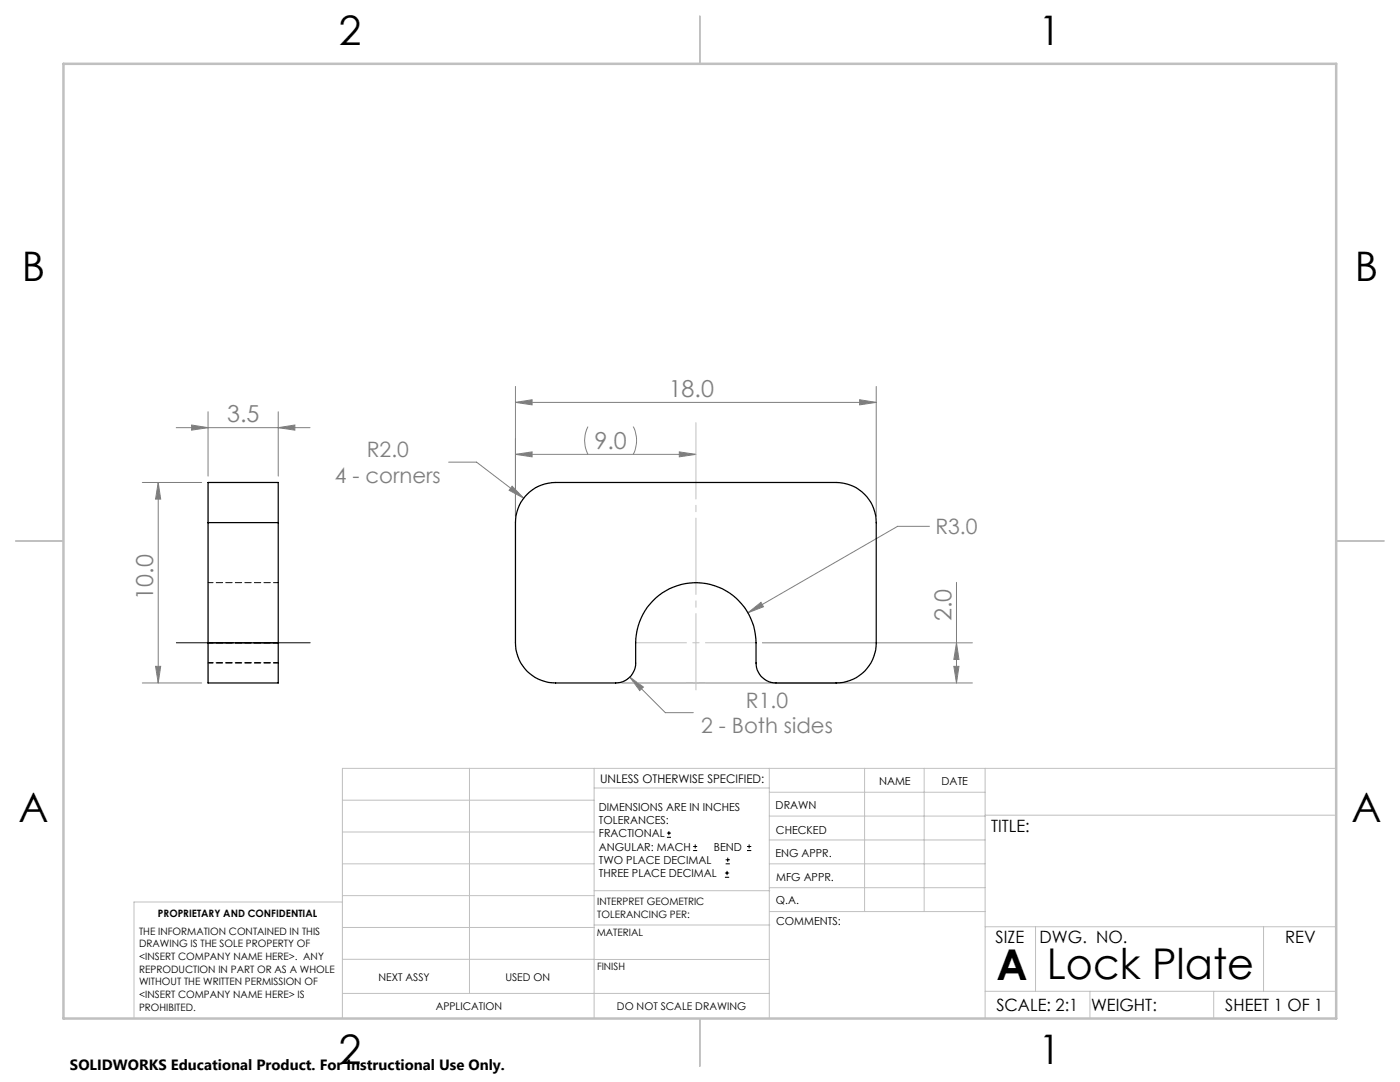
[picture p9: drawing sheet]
<svg xmlns="http://www.w3.org/2000/svg" width="279mm" height="216mm" viewBox="0 0 279 216" stroke-linecap="round" stroke-linejoin="round" font-family="sans-serif">
<g fill="none" stroke="#000" stroke-width=".2">
<path d="M133.1 167.1h.8M133.1 166.2h.8M133.5 165.8v.9M138.3 169.7h.8M138.3 168.9h.8M138.7 168.5v.8M144.7 175h.8M144.7 174.2h.8M144.8 172.4h.9M144.8 171.6h.9M145.1 173.8v.8M145.2 171.1v.9"/>
<path d="M149.1 169.7h.8M149.1 168.9h.8M149.5 168.5v.8"/>
</g>
<g fill="none" stroke="#808080" stroke-width=".2">
<path d="M102.9 77.1v25.9M171.6 79.8l3.3 .5-3.3 .5zM174.9 77.1v25.9M28.4 96.3h11.9M31.6 96.3v40M31.6 96.3l.5 3.3h-1.1zM35.2 85.3h26.7M38.2 84.8l3.3 .5-3.3 .5zM41.5 82.2v12.8M55.5 85.3l3.3-.5v1zM55.5 82.2v12.8M89.5 92.2h5.6l9.4 7.2"/>
<path d="M102.2 97l2.3 2.4-2.9-1.6zM102.9 80.3l3.3-.5v1zM102.9 80.3h72M102.9 90.7l3.3-.5v1zM102.9 90.7h36M117.3 85.1a6.1 6.1 0 0 0 0 5.6M126.4 85.1a6.1 6.1 0 0 1 0 5.6M135.6 90.2l3.3 .5-3.3 .5zM185.5 105h-6.4l-29.8 17.3M190.9 116.2v20.1M28.4 136.3h11.9M31 133h1.1l-.5 3.3z"/>
<path d="M124.1 136.3h70M125.7 135.1l2.7 2-.7 .7zM125.7 135.1l7.1 7.1h5.6M149.3 122.3l2.6-2.1 .5 .9zM152.2 128.3h41.9M190.4 133h1l-.5 3.3zM190.9 128.3l.5 3.3h-1z"/>
</g>
<path d="M61.9 128.3h-26.7" fill="none" stroke="#000" stroke-width=".2" stroke-dasharray="15.2 1.3 1.3 1.3" stroke-dashoffset="3.8"/>
<path d="M138.9 138.2v-54.4" fill="none" stroke="#c0c0c0" stroke-width=".2" stroke-dasharray="15.2 1.3 1.3 1.3" stroke-dashoffset="-.6"/>
<path d="M122.9 136.3h32" fill="none" stroke="#c0c0c0" stroke-width=".2" stroke-dasharray="15.2 1.3 1.3 1.3" stroke-dashoffset="1.1"/>
<path d="M126.9 128.3h24" fill="none" stroke="#c0c0c0" stroke-width=".2" stroke-dasharray="15.2 1.3 1.3 1.3" stroke-dashoffset="5.1"/>
<g fill="none" stroke="#c0c0c0" stroke-width=".2">
<path d="M68.3 159.7h50.3M93.7 153.3v44.9M118.6 153.3v49.9M118.6 157.2h34.9M153.5 153.3v49.9M153.5 158.1h43.1M172.5 153.3v28.6M184.4 153.3v28.6M196.6 153.3v49.9M266.7 153.3h-198.4v49.9M68.3 178.7h50.3M68.3 172.4h50.3"/>
<path d="M68.3 166h50.3M68.3 180h-41.6v23.2M118.6 177.7h35M153.5 167.6h43.1M153.5 162.8h43.1M153.5 172.4h43.1M153.5 177.1h43.1M196.6 162.7h70.1M68.3 198.2h85.2M68.3 191.4l85.2 .1M68.3 185.1h50.3M118.6 184.6h35"/>
<path d="M153.6 181.9h43M196.6 197.8h70.1M196.6 184.9h70.1M206.7 184.9v12.9M217.5 197.8v5.4M242.2 197.8v5.4M252.2 184.9v12.9"/>
</g>
<path d="M139.7 3.2v9.5M3.1 107.9h9.6M266.7 107.9h9.5M139.7 203.2v9.6" fill="none" stroke="#c0c0c0" stroke-width=".25"/>
<path d="M12.7 12.7h254v190.5h-254z" fill="none" stroke="#c0c0c0" stroke-width=".5"/>
<g fill="#808080">
<path d="M102.9 90.7l3.3-.5v1zM135.6 90.2l3.3 .5-3.3 .5z"/>
<path d="M190.9 128.3l.5 3.3h-1zM190.4 133h1l-.5 3.3z"/>
<path d="M149.3 122.3l3.1-1.2-.5-.9zM102.2 97l-.6 .8 2.9 1.6zM125.7 135.1l2 2.7 .7-.7z"/>
<path d="M38.2 84.8l3.3 .5-3.3 .5zM55.5 85.3l3.3-.5v1zM102.9 80.3l3.3-.5v1zM171.6 79.8l3.3 .5-3.3 .5z"/>
<path d="M31.6 96.3l.5 3.3h-1.1zM31 133h1.1l-.5 3.3z"/>
</g>
<path d="M105.2 98.6a7.9 7.9 0 0 1 5.7-2.3h56a8 8 0 0 1 8 8v24a8 8 0 0 1-8 8h-12a4 4 0 0 1-4-4 23.3 23.3 0 0 0-.3-6.5 12 12 0 0 0-13-9.5 12 12 0 0 0-10.7 12v4a4 4 0 0 1-4 4h-12a8 8 0 0 1-8-8v-24a8.1 8.1 0 0 1 2.3-5.7zM41.5 104.3v-8h14v8M41.5 104.3h14M41.5 104.3v24M55.5 104.3v24M41.5 128.3v8h14v-8M41.5 128.3h14" fill="none" stroke="#000" stroke-width=".25"/>
<path d="M41.5 104.3h14M55.5 116.3h-14M41.5 132.3h14M55.5 132.3h-14M55.5 128.3h-14" fill="none" stroke="#000" stroke-width=".2" stroke-dasharray="1.3 .6" stroke-dashoffset=".3"/>
<g font-size="8.5">
<text x="198.9" y="195.5">A</text>
<text x="208.9" y="195.4">Lock Plate</text>
</g>
<g font-size="8.1">
<text x="67.6" y="8.9">2</text>
<text x="207.3" y="8.9">1</text>
<text x="4.4" y="56.2">B</text>
<text x="270.4" y="56.2">B</text>
<text x="3.7" y="164.1">A</text>
<text x="269.7" y="164.1">A</text>
<text x="67.6" y="212.4">2</text>
<text x="207.3" y="212.4">1</text>
</g>
<g font-size="4.7" fill="#808080">
<text x="133.5" y="79.2">18.0</text>
<text x="45.3" y="84.3">3.5</text>
<text x="118.6" y="89.6">9.0</text>
<text x="30.6" y="119.6" transform="rotate(-90 30.6 119.6)">10.0</text>
<text x="189.9" y="124" transform="rotate(-90 189.9 124)">2.0</text>
</g>
<g font-size="4.2" fill="#808080">
<text x="73.2" y="91.3">R2.0</text>
<text x="66.8" y="96.3">4 - corners</text>
<text x="186.7" y="106.6">R3.0</text>
<text x="148.9" y="141.3">R1.0</text>
<text x="140" y="146.3">2 - Both sides</text>
</g>
<g font-size="3.4">
<text x="197.8" y="166">TITLE:</text>
<text x="198.7" y="188.1">SIZE</text>
<text x="207.5" y="188.1">DWG. NO.</text>
<text x="256.5" y="188.2">REV</text>
<text x="198.8" y="201.7">SCALE: 2:1</text>
<text x="217.7" y="201.8">WEIGHT:</text>
<text x="244.5" y="201.7">SHEET 1 OF 1</text>
</g>
<text font-size="3" x="14" y="213.5">SOLIDWORKS Educational Product. For Instructional Use Only.</text>
<text font-size="2.4" x="119.8" y="156.2">UNLESS OTHERWISE SPECIFIED:</text>
<g font-size="2.2">
<text x="119.5" y="161.8">DIMENSIONS ARE IN INCHES</text>
<text x="154.8" y="161.4">DRAWN</text>
<text x="175.4" y="156.6">NAME</text>
<text x="187.9" y="156.7">DATE</text>
<text x="119.5" y="164.4">TOLERANCES:</text>
<text x="119.5" y="167.1">FRACTIONAL</text>
<text x="154.9" y="166.3">CHECKED</text>
<text x="119.5" y="169.7">ANGULAR: MACH</text>
<text x="119.5" y="172.4">TWO PLACE DECIMAL</text>
<text x="142.5" y="169.7">BEND</text>
<text x="154.8" y="171">ENG APPR.</text>
<text x="119.5" y="175">THREE PLACE DECIMAL</text>
<text x="154.9" y="175.7">MFG APPR.</text>
<text x="154.9" y="180.4">Q.A.</text>
<text x="154.9" y="184.6">COMMENTS:</text>
</g>
<g font-size="2.1">
<text x="75.5" y="195.7">NEXT ASSY</text>
<text x="100.9" y="195.7">USED ON</text>
<text x="86.9" y="201.5">APPLICATION</text>
<text x="123.1" y="201.6">DO NOT SCALE DRAWING</text>
</g>
<g font-size="2">
<text x="31.5" y="182.9">PROPRIETARY AND CONFIDENTIAL</text>
<text x="119.2" y="180.6">INTERPRET GEOMETRIC</text>
<text x="119.2" y="183.1">TOLERANCING PER:</text>
<text x="27.8" y="186.5">THE INFORMATION CONTAINED IN THIS</text>
<text x="27.8" y="189">DRAWING IS THE SOLE PROPERTY OF</text>
<text x="27.8" y="191.6">&lt;INSERT COMPANY NAME HERE&gt;. ANY</text>
<text x="119.1" y="186.7">MATERIAL</text>
<text x="27.8" y="194.1">REPRODUCTION IN PART OR AS A WHOLE</text>
<text x="27.8" y="196.6">WITHOUT THE WRITTEN PERMISSION OF</text>
<text x="119.1" y="193.5">FINISH</text>
<text x="27.8" y="199.1">&lt;INSERT COMPANY NAME HERE&gt; IS</text>
<text x="27.8" y="201.7">PROHIBITED.</text>
</g>
</svg>
